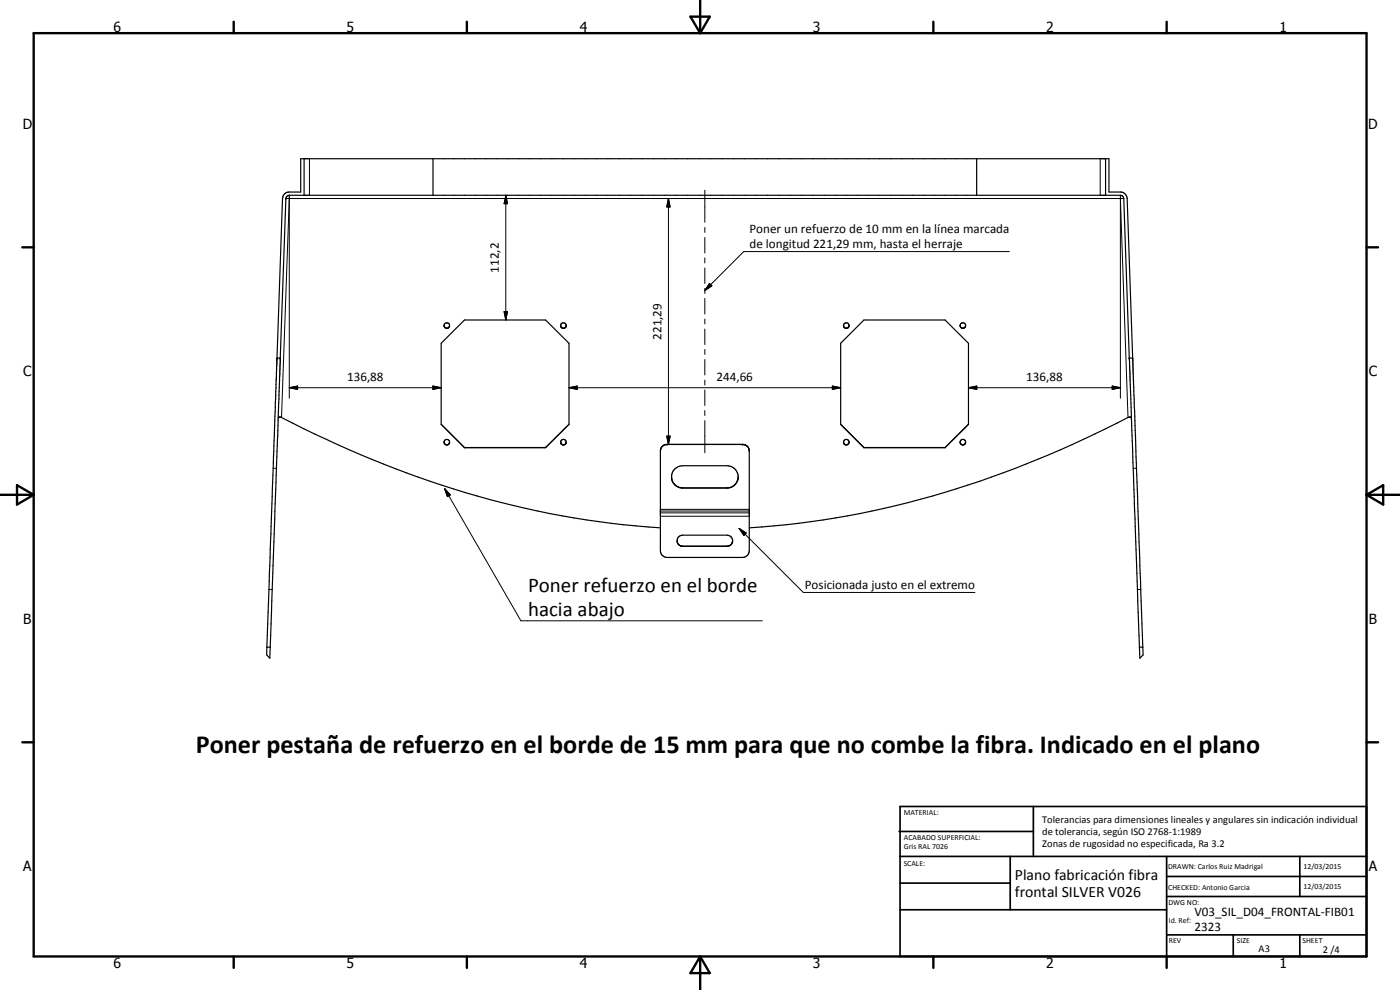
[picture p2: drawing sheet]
<svg xmlns="http://www.w3.org/2000/svg" width="420mm" height="297mm" viewBox="0 0 420 297" stroke-linecap="round" stroke-linejoin="round" font-family="sans-serif">
<g fill="none" stroke="#000" stroke-width=".35">
<path d="M91.3 47.6v11M130 47.6v11M293.1 47.6v11M331.8 47.6v11M133.4 98.1l.5 .4h.4l.5-.4M133.4 98.1a.83 .83 0 0 1 .7-1.3 .83 .83 0 0 1 .7 1.3M133.4 98.1a.82 .82 0 0 0 1.4 0M168.3 97.7v.4M168.3 97.7a.83 .83 0 0 1 .8-.8 .83 .83 0 0 1 .8 .8M168.3 98.1l.6 .4M168.9 98.5h.4M169.8 98.1l-.5 .4"/>
<path d="M169.9 97.7l-.1 .4M253.3 98.1l.5 .4M253.8 98.5h.4M254.7 98.1l-.5 .4M254.8 97.9a.83 .83 0 0 0-.9-1 .83 .83 0 0 0-.6 1.2M254.8 97.9l-.1 .2M254.8 97.9l-.6 .6M288.2 98.1a.84 .84 0 0 1 .8-1.2 .84 .84 0 0 1 .7 1.2M288.2 98.1l.5 .4M288.7 98.5h.5M289.7 98.1l-.5 .4M83.1 107.4l1.7-47.8a2.02 2.02 0 0 1 2-2h3.4v-10h242.6v10h3.4a2.02 2.02 0 0 1 2.1 2l1.6 47.8"/>
<path d="M83.1 107.4l-3 86.8M83.1 107.4h1M84.1 107.4l1.7-47.8 .2-.6 .8-.4h249.7l.5 .4 .3 .6 1.6 47.8M84.1 107.4l-3.1 90.1-1-1 .1-2.3M338.9 107.4l3.1 86.8M338.9 107.4h1M339.9 107.4l3.2 89.1-1 1-.1-3.3M83.5 125.6l.1-.3 .6-.2a294.8 294.8 0 0 0 99.2 31.9l14.8 1.4M133.4 133.1a.82 .82 0 0 1 .4-1.3 .82 .82 0 0 1 1.1 .9 .82 .82 0 0 1-1.2 .6M133.4 133.1l.3 .3M134.8 133.1l-.3 .2-.6 .1M139.4 134.3h24.3"/>
<path d="M139.4 134.3l-7-7v-24.3l7-7h24.3l7.1 7v24.3l-7.1 7M139.4 134.3h.1M163.7 134.3h.1M168.3 132.6v.5M168.3 132.6v.3M168.3 132.6a.83 .83 0 0 1 .8-.8 .83 .83 0 0 1 .8 .8M168.3 133.1l.2 .2M169.8 133.1l-.7 .4-.6-.3M169.9 132.6l-.1 .5-.5 .4-.8-.2M169.9 132.6v.3M198.2 135v30.2a2 2 0 0 0 2 2.1h22.7a2.09 2.09 0 0 0 2-2.1l-.1-30.2M198.2 135v.3"/>
<path d="M198.3 134.6l-.1 .4M198.7 134l1.1-.7h23.4l1.2 .7M198.7 134l-.5 1M198.7 134l-.3 .4M199.5 133.4l-.8 .6M200.2 133.3l-.4 .1M222.9 133.3l.9 .3 .6 .4M224.4 134l.2 .4M224.4 134l.4 1M224.7 134.6l.1 .4M224.8 135l.1 .3M253.2 132.9a.83 .83 0 0 1 .8-1.1 .83 .83 0 0 1 .8 1.1"/>
<path d="M253.2 132.8l.2 .5M253.2 132.9l.1 .2M253.4 133.3l.4 .2 .8-.2M253.4 133.2l.5 .3 .6-.3M254.8 132.9l-.2 .4M254.8 132.8l-.3 .4M259.3 134.3l-7-7v-24.3l7-7h24.3l7 7v24.3l-7 7M259.3 134.3h24.3M259.3 134.3h.1M283.6 134.3h.1M288.2 133.1l.5 .4 .8-.3M288.6 133.3l.6 .1"/>
<path d="M289.5 133.3l-.1 .1M289.8 132.6l-.3 .6M289.8 132.6l-.3 .7M289.8 132.6a.84 .84 0 0 0-1.1-.7 .84 .84 0 0 0-.5 1.2M339.5 125.6l-.1-.4-.6-.1a293.9 293.9 0 0 1-99.1 31.9l-14.8 1.4M201.8 144.4l.7 1.1 1.1 .7 .8 .2M202.5 145.4l.3 .3M219.1 146.3l-14.7 .1M219.1 146.3h-14.7M220.2 145.7l-1.1 .6M220.8 145.1l-.6 .6M221.3 144.4a3.3 3.3 0 0 0-3.1-4.7h-13.3a3.4 3.4 0 0 0-2.9 5.1"/>
<path d="M221.3 144.4l-.2 .4M221.3 144.4l-.5 .7M203.2 162.2l.4 1.1M203.2 162.4a1.58 1.58 0 0 1 1.7-1.8h13.3a1.65 1.65 0 0 1 1.6 1.2 1.65 1.65 0 0 1-.8 1.9M203.3 162.7l.7 1M203.7 163.4l.3 .3M204 163.7l.3 .1M204.2 163.8l14.3 .1M204.5 163.9h14M219.5 163.2l-1 .7M219.7 162.8v.3M219.9 162.2l-.1 .3"/>
<path d="M80.1 194.2h1M342 194.2h1"/>
</g>
<g fill="none" stroke="#000" stroke-width=".3">
<path d="M85.8 59.6h.1M85.8 59.6h251.5M86.8 58.6v60.9M86.8 59.6l-2.3 65.7M92.9 47.6v11M151.8 58.6l.5 2.5h-1zM151.8 58.6v37.4M200.6 59.6l.5 2.5h-1zM200.6 59.6v73.7M211.5 57.1v9.6M330.2 47.6v11M336.2 58.6v60.9"/>
<path d="M336.2 59.6l2.3 65.7M211.5 68.2v1.5M211.5 71.2v4.7M211.5 77.4v1.5M302.9 75.5h-79.7l-11.6 11.5M151.3 93.5h1l-.5 2.5zM211.5 80.4v4.6M211.5 86.5v1.6M211.5 89.5v4.7M211.5 95.7v1.5M211.5 98.7v4.7M211.6 87l1.3-2 .7 .8-2 1.3"/>
<path d="M212.9 85l.7 .8-2.1 1.4zM86.8 116.3l2.5-.5v1zM86.8 116.3h45.6M129.9 115.8l2.5 .5-2.5 .5zM170.8 116.3l2.5-.5v1zM170.8 116.3h81.5M211.5 104.9v1.4M211.5 107.9v4.6M211.5 114v1.5M211.5 117v4.7M249.8 115.8l2.5 .5-2.5 .5zM290.6 116.3l2.5-.5v1z"/>
<path d="M290.6 116.3h45.6M333.8 115.8l2.4 .5-2.4 .5zM200.1 130.9h1l-.5 2.4zM200.2 133.3h.1M211.5 123.2v1.5M211.5 126.2v9.6M222.9 133.3h.1M82 140.5h1M133.4 146.6l1.8 1.9-.9 .5zM133.4 146.6l22.9 39.7h72.5M198.2 154.9h26.7M198.2 152.8h26.7"/>
<path d="M198.2 153.9h26.7M198.2 153.3h26.7M204.9 146.4h.1M218.2 146.4h.1M221.8 158.5l2.1 1.4-.6 .8zM221.8 158.5l19.3 19.3h51.5M340.1 140.5h1M80.7 176.9h1M204.9 163.9h.1M218.2 163.9h.1M341.4 176.9h.9"/>
</g>
<g fill="#000">
<circle cx="83.1" cy="107.5" r=".18"/>
<circle cx="84.1" cy="107.5" r=".18"/>
<circle cx="338.9" cy="107.5" r=".18"/>
<circle cx="339.9" cy="107.5" r=".18"/>
<circle cx="198.2" cy="153.3" r=".18"/>
<circle cx="224.9" cy="153.3" r=".18"/>
</g>
<g fill="none" stroke="#000" stroke-width=".71">
<path d="M10.1 9.9h400v277.1h-400zM70.1 6.5v3.4M140.1 6.5v3.4M207.2 5h5.8l-2.9 4.9zM210.1 0v9.9M280.1 6.5v3.4M350.1 6.5v3.4M6.7 74.2h3.4M410.1 74.2h3.5M.1 148.5h10M5.1 145.6l5 2.9-5 2.9zM410.1 148.5h10"/>
<path d="M410.1 148.5l5-2.9v5.8zM6.7 222.7h3.4M410.1 222.7h3.5M70.1 287v3.4M140.1 287v3.4M210.1 287v10M210.1 287l2.9 5h-5.8zM280.1 287v3.4M350.1 287v3.4"/>
</g>
<g fill="none" stroke="#000" stroke-width=".51">
<path d="M269.8 249.5h40.3M270.1 242h140v45h-140zM270.1 257h140M303.2 257v16M310.1 242v15M350.1 257v30M390.1 257v12M270.1 265h33.1M270.1 273h80M350.1 269h60M350.1 263h60M350.1 280.5h60"/>
<path d="M370.1 280.5v6.5M390.1 280.5v6.5"/>
</g>
<g fill="#000">
<path d="M151.8 58.6l.5 2.5h-1zM200.6 59.6l.5 2.5h-1zM151.3 93.5h1l-.5 2.5zM212.9 85l.7 .8-2.1 1.4zM86.8 116.3l2.5-.5v1zM129.9 115.8l2.5 .5-2.5 .5zM170.8 116.3l2.5-.5v1zM249.8 115.8l2.5 .5-2.5 .5zM290.6 116.3l2.5-.5v1zM333.8 115.8l2.4 .5-2.4 .5zM200.1 130.9h1l-.5 2.4zM133.4 146.6l1.8 1.9-.9 .5z"/>
<path d="M221.8 158.5l2.1 1.4-.6 .8z"/>
</g>
<text font-size="7.9" x="58.7" y="225.8">Poner pestaña de refuerzo en el borde de 15 mm para que no combe la fibra. Indicado en el plano</text>
<g font-size="6.3">
<text x="158.5" y="177.7">Poner refuerzo en el borde</text>
<text x="158.5" y="184.9">hacia abajo</text>
</g>
<g font-size="4.7">
<text x="304.6" y="263.9">Plano fabricación fibra</text>
<text x="304.6" y="269.3">frontal SILVER V026</text>
</g>
<g font-size="4.2">
<text x="34" y="9.6">6</text>
<text x="104" y="9.6">5</text>
<text x="174" y="9.6">4</text>
<text x="244" y="9.6">3</text>
<text x="314" y="9.6">2</text>
<text x="384" y="9.6">1</text>
<text x="6.8" y="38.7">D</text>
<text x="410.6" y="38.7">D</text>
<text x="7" y="112.9">C</text>
<text x="410.8" y="112.9">C</text>
<text x="7" y="187.1">B</text>
<text x="410.8" y="187.1">B</text>
<text x="7" y="261.4">A</text>
<text x="410.8" y="261.4">A</text>
<text x="34" y="290.4">6</text>
<text x="104" y="290.4">5</text>
<text x="174" y="290.4">4</text>
<text x="244" y="290.4">3</text>
<text x="314" y="290.4">2</text>
<text x="384" y="290.4">1</text>
</g>
<g font-size="3.9">
<text x="224.9" y="69.9">Poner un refuerzo de 10 mm en la línea marcada</text>
<text x="224.9" y="74.5">de longitud 221,29 mm, hasta el herraje</text>
<text x="149.7" y="81.8" transform="rotate(-90 149.7 81.8)">112,2</text>
<text x="198.6" y="102" transform="rotate(-90 198.6 102)">221,29</text>
<text x="104.2" y="114.3">136,88</text>
<text x="215" y="114.3">244,66</text>
<text x="308" y="114.3">136,88</text>
<text x="241.5" y="176.7">Posicionada justo en el extremo</text>
<text x="358.5" y="275">V03_SIL_D04_FRONTAL-FIB01</text>
<text x="358.5" y="279.4">2323</text>
</g>
<g font-size="3.1">
<text x="312.7" y="246.8">Tolerancias para dimensiones lineales y angulares sin indicación individual</text>
<text x="312.7" y="250.4">de tolerancia, según ISO 2768-1:1989</text>
<text x="312.7" y="254">Zonas de rugosidad no especificada, Ra 3.2</text>
<text x="377.7" y="285.6">A3</text>
<text x="397" y="285.9">2 /4</text>
</g>
<g font-size="2.4">
<text x="271.2" y="244.4">MATERIAL:</text>
<text x="271.3" y="252">ACABADO SUPERFICIAL:</text>
<text x="271.3" y="254.6">Gris RAL 7026</text>
<text x="271.2" y="259.7">SCALE:</text>
<text x="350.6" y="260.8">DRAWN: Carlos Ruiz Madrigal</text>
<text x="391.2" y="260.6">12/03/2015</text>
<text x="350.6" y="267">CHECKED: Antonio Garcia</text>
<text x="391.2" y="266.7">12/03/2015</text>
<text x="350.6" y="271.4">DWG NO:</text>
<text x="350.8" y="276.9">Id. Ref:</text>
<text x="350.8" y="282.8">REV</text>
<text x="371.2" y="282.9">SIZE</text>
<text x="390.9" y="282.9">SHEET</text>
</g>
</svg>
